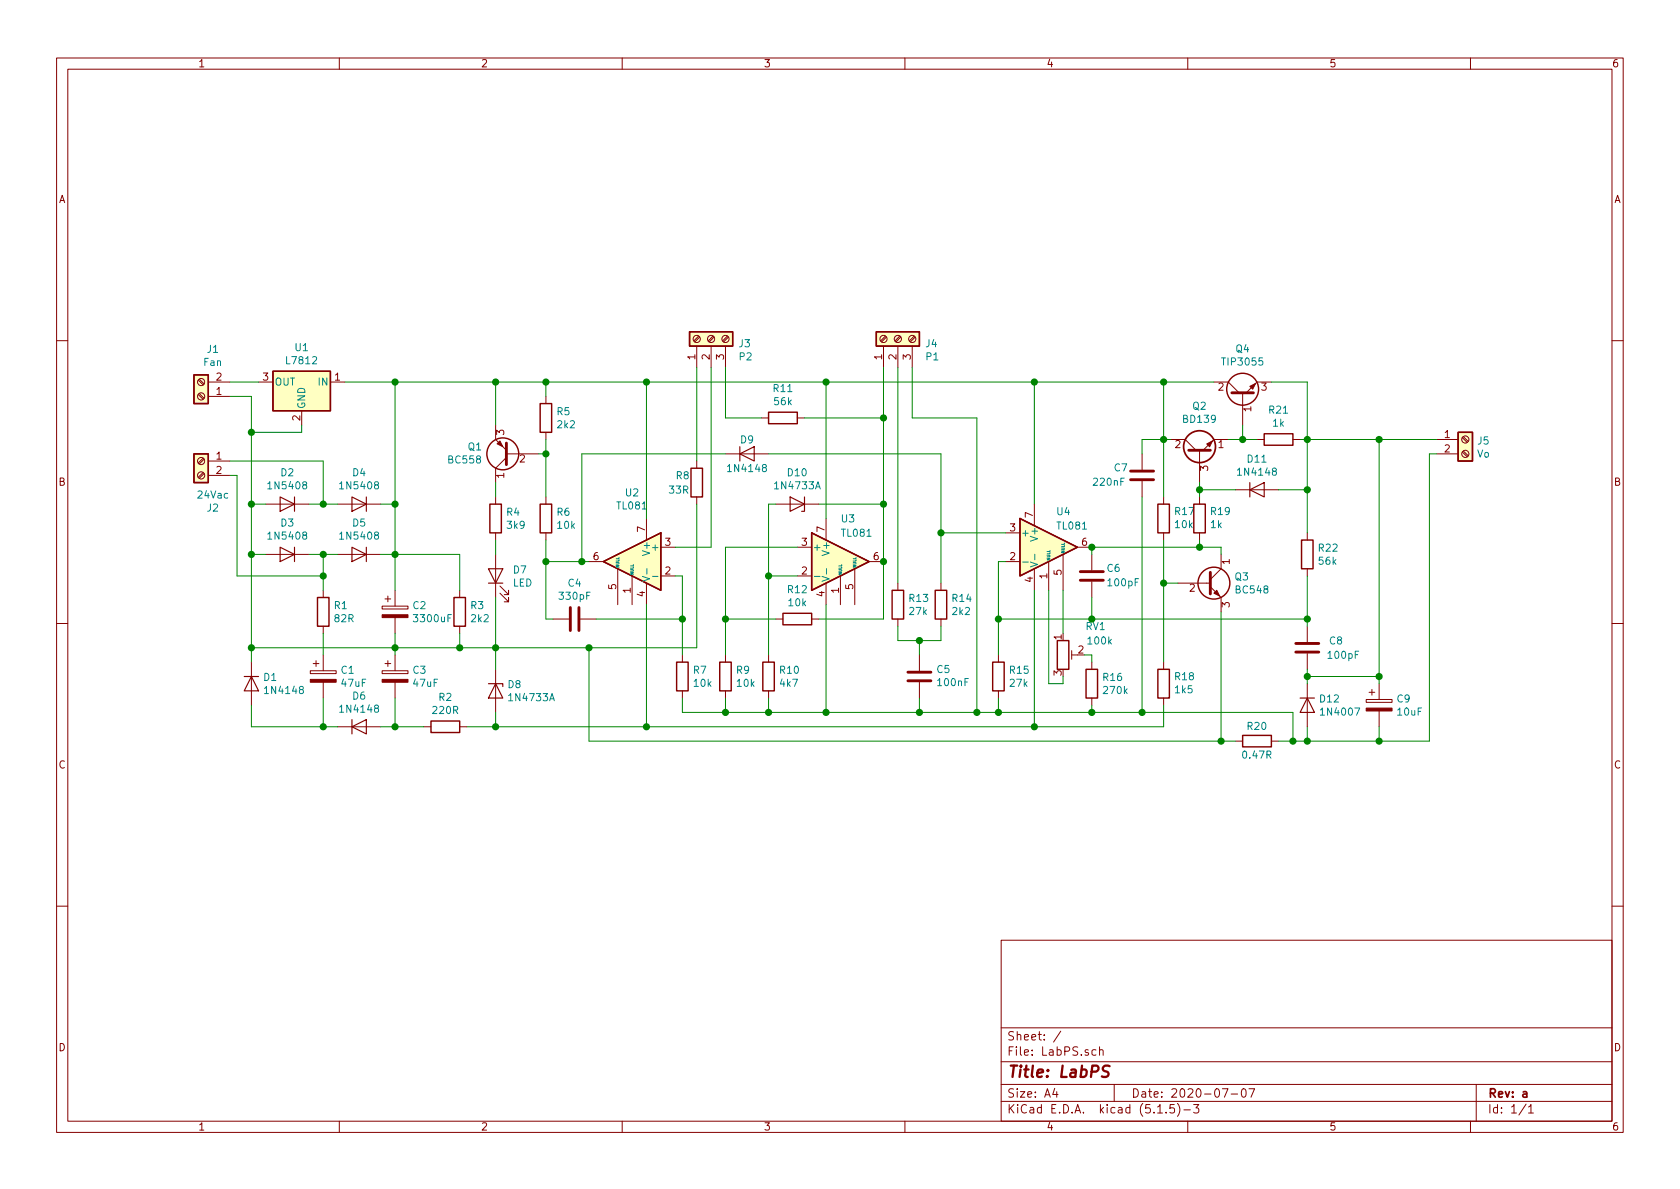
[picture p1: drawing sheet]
EESchema Schematic File Version 4
EELAYER 30 0
EELAYER END
$Descr A4 11693 8268
encoding utf-8
Sheet 1 1
Title "LabPS"
Date "2020-07-07"
Rev "a"
Comp ""
Comment1 ""
Comment2 ""
Comment3 ""
Comment4 ""
$EndDescr
$Comp
L Device:R R1
U 1 1
P 2250 4250
F 0 "R1" H 2320 4296 50  0000 L CNN
F 1 "82R" H 2320 4205 50  0000 L CNN
F 2 "Resistor_THT:R_Axial_DIN0309_L9.0mm_D3.2mm_P12.70mm_Horizontal" V 2180 4250 50  0001 C CNN
F 3 "~" H 2250 4250 50  0001 C CNN
	1    2250 4250
	1    0    0    -1  
$EndComp
$Comp
L Diode:1N5408 D5
U 1 1
P 2500 3850
F 0 "D5" H 2500 3634 50  0000 C CNN
F 1 "1N5408" H 2500 3725 50  0000 C CNN
F 2 "Diode_THT:D_DO-201AD_P15.24mm_Horizontal" H 2500 3675 50  0001 C CNN
F 3 "http://www.vishay.com/docs/88516/1n5400.pdf" H 2500 3850 50  0001 C CNN
	1    2500 3850
	-1   0    0    1   
$EndComp
$Comp
L Amplifier_Operational:TL081 U4
U 1 1
P 7300 3800
F 0 "U4" H 7350 4050 50  0000 L CNN
F 1 "TL081" H 7350 3950 50  0000 L CNN
F 2 "Package_DIP:DIP-8_W7.62mm" H 7350 3850 50  0001 C CNN
F 3 "http://www.ti.com/lit/ds/symlink/tl081.pdf" H 7450 3950 50  0001 C CNN
	1    7300 3800
	1    0    0    -1  
$EndComp
$Comp
L Diode:1N5408 D3
U 1 1
P 2000 3850
F 0 "D3" H 2000 3634 50  0000 C CNN
F 1 "1N5408" H 2000 3725 50  0000 C CNN
F 2 "Diode_THT:D_DO-201AD_P15.24mm_Horizontal" H 2000 3675 50  0001 C CNN
F 3 "http://www.vishay.com/docs/88516/1n5400.pdf" H 2000 3850 50  0001 C CNN
	1    2000 3850
	-1   0    0    1   
$EndComp
$Comp
L Diode:1N5408 D4
U 1 1
P 2500 3500
F 0 "D4" H 2500 3284 50  0000 C CNN
F 1 "1N5408" H 2500 3375 50  0000 C CNN
F 2 "Diode_THT:D_DO-201AD_P15.24mm_Horizontal" H 2500 3325 50  0001 C CNN
F 3 "http://www.vishay.com/docs/88516/1n5400.pdf" H 2500 3500 50  0001 C CNN
	1    2500 3500
	-1   0    0    1   
$EndComp
$Comp
L Diode:1N5408 D2
U 1 1
P 2000 3500
F 0 "D2" H 2000 3284 50  0000 C CNN
F 1 "1N5408" H 2000 3375 50  0000 C CNN
F 2 "Diode_THT:D_DO-201AD_P15.24mm_Horizontal" H 2000 3325 50  0001 C CNN
F 3 "http://www.vishay.com/docs/88516/1n5400.pdf" H 2000 3500 50  0001 C CNN
	1    2000 3500
	-1   0    0    1   
$EndComp
Wire Wire Line
	1850 3500 1750 3500
Wire Wire Line
	1750 3500 1750 3850
Wire Wire Line
	1750 3850 1850 3850
Wire Wire Line
	2650 3850 2750 3850
Wire Wire Line
	2750 3850 2750 3500
Wire Wire Line
	2750 3500 2650 3500
Wire Wire Line
	2150 3500 2250 3500
Wire Wire Line
	2150 3850 2250 3850
Wire Wire Line
	2250 3200 2250 3500
Connection ~ 2250 3500
Wire Wire Line
	2250 3500 2350 3500
Wire Wire Line
	2250 3850 2250 4000
Wire Wire Line
	2250 4000 1650 4000
Wire Wire Line
	1650 4000 1650 3300
Connection ~ 2250 3850
Wire Wire Line
	2250 3850 2350 3850
Wire Wire Line
	2250 4100 2250 4000
Connection ~ 2250 4000
$Comp
L Device:CP C1
U 1 1
P 2250 4700
F 0 "C1" H 2368 4746 50  0000 L CNN
F 1 "47uF" H 2368 4655 50  0000 L CNN
F 2 "Capacitor_THT:C_Radial_D5.0mm_H11.0mm_P2.00mm" H 2288 4550 50  0001 C CNN
F 3 "~" H 2250 4700 50  0001 C CNN
	1    2250 4700
	1    0    0    -1  
$EndComp
$Comp
L Diode:1N4148 D1
U 1 1
P 1750 4750
F 0 "D1" V 1704 4829 50  0000 L CNN
F 1 "1N4148" V 1795 4829 50  0000 L CNN
F 2 "Diode_THT:D_DO-35_SOD27_P7.62mm_Horizontal" H 1750 4575 50  0001 C CNN
F 3 "https://assets.nexperia.com/documents/data-sheet/1N4148_1N4448.pdf" H 1750 4750 50  0001 C CNN
	1    1750 4750
	0    1    1    0   
$EndComp
$Comp
L Diode:1N4148 D6
U 1 1
P 2500 5050
F 0 "D6" H 2500 5266 50  0000 C CNN
F 1 "1N4148" H 2500 5175 50  0000 C CNN
F 2 "Diode_THT:D_DO-35_SOD27_P7.62mm_Horizontal" H 2500 4875 50  0001 C CNN
F 3 "https://assets.nexperia.com/documents/data-sheet/1N4148_1N4448.pdf" H 2500 5050 50  0001 C CNN
	1    2500 5050
	1    0    0    -1  
$EndComp
$Comp
L Device:CP C3
U 1 1
P 2750 4700
F 0 "C3" H 2868 4746 50  0000 L CNN
F 1 "47uF" H 2868 4655 50  0000 L CNN
F 2 "Capacitor_THT:C_Radial_D5.0mm_H11.0mm_P2.00mm" H 2788 4550 50  0001 C CNN
F 3 "~" H 2750 4700 50  0001 C CNN
	1    2750 4700
	1    0    0    -1  
$EndComp
$Comp
L Device:R R3
U 1 1
P 3200 4250
F 0 "R3" H 3270 4296 50  0000 L CNN
F 1 "2k2" H 3270 4205 50  0000 L CNN
F 2 "Resistor_THT:R_Axial_DIN0614_L14.3mm_D5.7mm_P15.24mm_Horizontal" V 3130 4250 50  0001 C CNN
F 3 "~" H 3200 4250 50  0001 C CNN
	1    3200 4250
	1    0    0    -1  
$EndComp
$Comp
L Device:CP C2
U 1 1
P 2750 4250
F 0 "C2" H 2868 4296 50  0000 L CNN
F 1 "3300uF" H 2868 4205 50  0000 L CNN
F 2 "Capacitor_THT:C_Radial_D18.0mm_H35.5mm_P7.50mm" H 2788 4100 50  0001 C CNN
F 3 "~" H 2750 4250 50  0001 C CNN
	1    2750 4250
	1    0    0    -1  
$EndComp
Wire Wire Line
	1750 4600 1750 4500
Connection ~ 1750 3850
Wire Wire Line
	2250 4400 2250 4550
Wire Wire Line
	2250 4850 2250 5050
Wire Wire Line
	2250 5050 1750 5050
Wire Wire Line
	1750 5050 1750 4900
Wire Wire Line
	2350 5050 2250 5050
Connection ~ 2250 5050
Wire Wire Line
	2750 4100 2750 3850
Wire Wire Line
	3200 3850 3200 4100
Connection ~ 2750 3850
Wire Wire Line
	2750 3850 3200 3850
Wire Wire Line
	2750 4400 2750 4500
Wire Wire Line
	3200 4500 3200 4400
Wire Wire Line
	2750 4500 2750 4550
Connection ~ 2750 4500
Wire Wire Line
	2750 4500 3200 4500
Wire Wire Line
	2650 5050 2750 5050
Wire Wire Line
	2750 5050 2750 4850
Wire Wire Line
	2750 4500 1750 4500
Connection ~ 1750 4500
Wire Wire Line
	1750 4500 1750 3850
$Comp
L Diode:1N47xxA D8
U 1 1
P 3450 4800
F 0 "D8" V 3404 4879 50  0000 L CNN
F 1 "1N4733A" V 3495 4879 50  0000 L CNN
F 2 "Diode_THT:D_DO-41_SOD81_P10.16mm_Horizontal" H 3450 4625 50  0001 C CNN
F 3 "https://www.vishay.com/docs/85816/1n4728a.pdf" H 3450 4800 50  0001 C CNN
	1    3450 4800
	0    1    1    0   
$EndComp
$Comp
L Device:R R2
U 1 1
P 3100 5050
F 0 "R2" V 2893 5050 50  0000 C CNN
F 1 "220R" V 2984 5050 50  0000 C CNN
F 2 "Resistor_THT:R_Axial_DIN0309_L9.0mm_D3.2mm_P12.70mm_Horizontal" V 3030 5050 50  0001 C CNN
F 3 "~" H 3100 5050 50  0001 C CNN
	1    3100 5050
	0    1    1    0   
$EndComp
Connection ~ 2750 5050
Wire Wire Line
	3250 5050 3450 5050
Wire Wire Line
	3450 5050 3450 4950
Wire Wire Line
	2750 5050 2950 5050
Wire Wire Line
	3200 4500 3450 4500
Wire Wire Line
	3450 4500 3450 4650
Connection ~ 3200 4500
$Comp
L Device:LED D7
U 1 1
P 3450 4000
F 0 "D7" V 3489 3883 50  0000 R CNN
F 1 "LED" V 3398 3883 50  0000 R CNN
F 2 "LED_THT:LED_D5.0mm" H 3450 4000 50  0001 C CNN
F 3 "~" H 3450 4000 50  0001 C CNN
	1    3450 4000
	0    -1   -1   0   
$EndComp
$Comp
L Transistor_BJT:BC558 Q1
U 1 1
P 3550 3150
F 0 "Q1" H 3741 3104 50  0000 L CNN
F 1 "BC558" H 3741 3195 50  0000 L CNN
F 2 "Package_TO_SOT_THT:TO-92_Inline" H 3750 3075 50  0001 L CIN
F 3 "http://www.fairchildsemi.com/ds/BC/BC557.pdf" H 3550 3150 50  0001 L CNN
	1    3550 3150
	-1   0    0    1   
$EndComp
$Comp
L Device:R R4
U 1 1
P 3450 3600
F 0 "R4" H 3520 3646 50  0000 L CNN
F 1 "3k9" H 3520 3555 50  0000 L CNN
F 2 "Resistor_THT:R_Axial_DIN0207_L6.3mm_D2.5mm_P10.16mm_Horizontal" V 3380 3600 50  0001 C CNN
F 3 "~" H 3450 3600 50  0001 C CNN
	1    3450 3600
	1    0    0    -1  
$EndComp
Wire Wire Line
	3450 3350 3450 3450
Wire Wire Line
	2750 3500 2750 2650
Wire Wire Line
	2750 2650 3450 2650
Wire Wire Line
	3450 2650 3450 2950
Connection ~ 2750 3500
Connection ~ 3450 4500
$Comp
L Device:R R5
U 1 1
P 3800 2900
F 0 "R5" H 3870 2946 50  0000 L CNN
F 1 "2k2" H 3870 2855 50  0000 L CNN
F 2 "Resistor_THT:R_Axial_DIN0207_L6.3mm_D2.5mm_P10.16mm_Horizontal" V 3730 2900 50  0001 C CNN
F 3 "~" H 3800 2900 50  0001 C CNN
	1    3800 2900
	1    0    0    -1  
$EndComp
$Comp
L Device:R R6
U 1 1
P 3800 3600
F 0 "R6" H 3870 3646 50  0000 L CNN
F 1 "10k" H 3870 3555 50  0000 L CNN
F 2 "Resistor_THT:R_Axial_DIN0207_L6.3mm_D2.5mm_P10.16mm_Horizontal" V 3730 3600 50  0001 C CNN
F 3 "~" H 3800 3600 50  0001 C CNN
	1    3800 3600
	1    0    0    -1  
$EndComp
Wire Wire Line
	3450 2650 3800 2650
Wire Wire Line
	3800 2650 3800 2750
Connection ~ 3450 2650
Wire Wire Line
	3750 3150 3800 3150
Wire Wire Line
	3800 3150 3800 3050
Wire Wire Line
	3800 3450 3800 3150
Connection ~ 3800 3150
$Comp
L Device:C C4
U 1 1
P 4000 4300
F 0 "C4" V 3748 4300 50  0000 C CNN
F 1 "330pF" V 3839 4300 50  0000 C CNN
F 2 "Capacitor_THT:C_Disc_D5.0mm_W2.5mm_P5.00mm" H 4038 4150 50  0001 C CNN
F 3 "~" H 4000 4300 50  0001 C CNN
	1    4000 4300
	0    1    1    0   
$EndComp
Wire Wire Line
	3800 3750 3800 3900
$Comp
L Amplifier_Operational:TL081 U2
U 1 1
P 4400 3900
F 0 "U2" H 4400 4381 50  0000 C CNN
F 1 "TL081" H 4400 4290 50  0000 C CNN
F 2 "Package_DIP:DIP-8_W7.62mm" H 4450 3950 50  0001 C CNN
F 3 "http://www.ti.com/lit/ds/symlink/tl081.pdf" H 4550 4050 50  0001 C CNN
	1    4400 3900
	-1   0    0    -1  
$EndComp
Wire Wire Line
	3800 3900 3800 4300
Wire Wire Line
	3800 4300 3850 4300
Connection ~ 3800 3900
Wire Wire Line
	4150 4300 4750 4300
Wire Wire Line
	4750 4300 4750 4000
Wire Wire Line
	4750 4000 4700 4000
Wire Wire Line
	3800 2650 4500 2650
Wire Wire Line
	4500 2650 4500 3600
Connection ~ 3800 2650
Wire Wire Line
	4500 4200 4500 5050
Wire Wire Line
	4500 5050 3450 5050
Connection ~ 3450 5050
$Comp
L Device:R R7
U 1 1
P 4750 4700
F 0 "R7" H 4820 4746 50  0000 L CNN
F 1 "10k" H 4820 4655 50  0000 L CNN
F 2 "Resistor_THT:R_Axial_DIN0207_L6.3mm_D2.5mm_P10.16mm_Horizontal" V 4680 4700 50  0001 C CNN
F 3 "~" H 4750 4700 50  0001 C CNN
	1    4750 4700
	1    0    0    -1  
$EndComp
$Comp
L Device:R R10
U 1 1
P 5350 4700
F 0 "R10" H 5420 4746 50  0000 L CNN
F 1 "4k7" H 5420 4655 50  0000 L CNN
F 2 "Resistor_THT:R_Axial_DIN0207_L6.3mm_D2.5mm_P10.16mm_Horizontal" V 5280 4700 50  0001 C CNN
F 3 "~" H 5350 4700 50  0001 C CNN
	1    5350 4700
	1    0    0    -1  
$EndComp
$Comp
L Device:R R9
U 1 1
P 5050 4700
F 0 "R9" H 5120 4746 50  0000 L CNN
F 1 "10k" H 5120 4655 50  0000 L CNN
F 2 "Resistor_THT:R_Axial_DIN0207_L6.3mm_D2.5mm_P10.16mm_Horizontal" V 4980 4700 50  0001 C CNN
F 3 "~" H 5050 4700 50  0001 C CNN
	1    5050 4700
	1    0    0    -1  
$EndComp
Connection ~ 4500 5050
Wire Wire Line
	4750 4850 4750 4950
Wire Wire Line
	4750 4950 5050 4950
Wire Wire Line
	5350 4950 5350 4850
Wire Wire Line
	5350 4950 5050 4950
Wire Wire Line
	5050 4950 5050 4850
Connection ~ 5350 4950
Connection ~ 4750 4300
$Comp
L Amplifier_Operational:TL081 U3
U 1 1
P 5850 3900
F 0 "U3" H 5850 4200 50  0000 L CNN
F 1 "TL081" H 5850 4100 50  0000 L CNN
F 2 "Package_DIP:DIP-8_W7.62mm" H 5900 3950 50  0001 C CNN
F 3 "http://www.ti.com/lit/ds/symlink/tl081.pdf" H 6000 4050 50  0001 C CNN
	1    5850 3900
	1    0    0    -1  
$EndComp
Wire Wire Line
	5750 4200 5750 4950
Wire Wire Line
	5750 4950 5350 4950
Connection ~ 5050 4950
Wire Wire Line
	5550 3800 5050 3800
Wire Wire Line
	5050 3800 5050 4300
$Comp
L Device:R R12
U 1 1
P 5550 4300
F 0 "R12" V 5343 4300 50  0000 C CNN
F 1 "10k" V 5434 4300 50  0000 C CNN
F 2 "Resistor_THT:R_Axial_DIN0207_L6.3mm_D2.5mm_P10.16mm_Horizontal" V 5480 4300 50  0001 C CNN
F 3 "~" H 5550 4300 50  0001 C CNN
	1    5550 4300
	0    1    1    0   
$EndComp
Wire Wire Line
	5400 4300 5050 4300
Connection ~ 5050 4300
Wire Wire Line
	5050 4300 5050 4550
Wire Wire Line
	6150 3900 6150 4300
Wire Wire Line
	6150 4300 5700 4300
Wire Wire Line
	4500 2650 5750 2650
Wire Wire Line
	5750 2650 5750 3600
Connection ~ 4500 2650
Wire Wire Line
	5350 4550 5350 4000
$Comp
L Diode:1N47xxA D10
U 1 1
P 5550 3500
F 0 "D10" H 5550 3284 50  0000 C CNN
F 1 "1N4733A" H 5550 3375 50  0000 C CNN
F 2 "Diode_THT:D_DO-41_SOD81_P10.16mm_Horizontal" H 5550 3325 50  0001 C CNN
F 3 "https://www.vishay.com/docs/85816/1n4728a.pdf" H 5550 3500 50  0001 C CNN
	1    5550 3500
	-1   0    0    1   
$EndComp
Wire Wire Line
	5400 3500 5350 3500
Wire Wire Line
	5350 3500 5350 4000
Connection ~ 5350 4000
Wire Wire Line
	5350 4000 5550 4000
Wire Wire Line
	5700 3500 6150 3500
Connection ~ 6150 3900
$Comp
L Device:R R11
U 1 1
P 5450 2900
F 0 "R11" V 5243 2900 50  0000 C CNN
F 1 "56k" V 5334 2900 50  0000 C CNN
F 2 "Resistor_THT:R_Axial_DIN0207_L6.3mm_D2.5mm_P10.16mm_Horizontal" V 5380 2900 50  0001 C CNN
F 3 "~" H 5450 2900 50  0001 C CNN
	1    5450 2900
	0    1    1    0   
$EndComp
Wire Wire Line
	5600 2900 6150 2900
Wire Wire Line
	6150 2900 6150 3500
Connection ~ 6150 3500
$Comp
L Connector:Screw_Terminal_01x03 J4
U 1 1
P 6250 2350
F 0 "J4" V 6214 2162 50  0000 R CNN
F 1 "P1" V 6123 2162 50  0000 R CNN
F 2 "Connector_PinHeader_2.54mm:PinHeader_1x03_P2.54mm_Vertical" H 6250 2350 50  0001 C CNN
F 3 "~" H 6250 2350 50  0001 C CNN
	1    6250 2350
	0    -1   -1   0   
$EndComp
Connection ~ 5750 4950
Wire Wire Line
	6150 3500 6150 3900
$Comp
L Diode:1N4148 D9
U 1 1
P 5200 3150
F 0 "D9" H 5200 3250 50  0000 C CNN
F 1 "1N4148" H 5200 3050 50  0000 C CNN
F 2 "Diode_THT:D_DO-35_SOD27_P7.62mm_Horizontal" H 5200 2975 50  0001 C CNN
F 3 "https://assets.nexperia.com/documents/data-sheet/1N4148_1N4448.pdf" H 5200 3150 50  0001 C CNN
	1    5200 3150
	1    0    0    -1  
$EndComp
$Comp
L Device:R R14
U 1 1
P 6550 4200
F 0 "R14" H 6620 4246 50  0000 L CNN
F 1 "2k2" H 6620 4155 50  0000 L CNN
F 2 "Resistor_THT:R_Axial_DIN0207_L6.3mm_D2.5mm_P10.16mm_Horizontal" V 6480 4200 50  0001 C CNN
F 3 "~" H 6550 4200 50  0001 C CNN
	1    6550 4200
	1    0    0    -1  
$EndComp
$Comp
L Device:C C5
U 1 1
P 6400 4700
F 0 "C5" H 6285 4654 50  0000 R CNN
F 1 "100nF" H 6285 4745 50  0000 R CNN
F 2 "Capacitor_THT:C_Rect_L13.5mm_W5.0mm_P10.00mm_FKS3_FKP3_MKS4" H 6438 4550 50  0001 C CNN
F 3 "~" H 6400 4700 50  0001 C CNN
	1    6400 4700
	-1   0    0    1   
$EndComp
Wire Wire Line
	6550 4350 6550 4450
Wire Wire Line
	6400 4850 6400 4950
Wire Wire Line
	7200 3500 7200 2650
Wire Wire Line
	7200 2650 5750 2650
Connection ~ 5750 2650
Wire Wire Line
	7000 3700 6550 3700
Connection ~ 6550 3700
Wire Wire Line
	6550 3700 6550 4050
Wire Wire Line
	7200 4100 7200 5050
Wire Wire Line
	4750 4300 4750 4550
Wire Wire Line
	4500 5050 7200 5050
$Comp
L Device:R R15
U 1 1
P 6950 4700
F 0 "R15" H 7020 4746 50  0000 L CNN
F 1 "27k" H 7020 4655 50  0000 L CNN
F 2 "Resistor_THT:R_Axial_DIN0207_L6.3mm_D2.5mm_P10.16mm_Horizontal" V 6880 4700 50  0001 C CNN
F 3 "~" H 6950 4700 50  0001 C CNN
	1    6950 4700
	1    0    0    -1  
$EndComp
Wire Wire Line
	6400 4950 6800 4950
Wire Wire Line
	6950 4950 6950 4850
Connection ~ 6400 4950
Wire Wire Line
	6950 3900 7000 3900
$Comp
L Device:C C6
U 1 1
P 7600 4000
F 0 "C6" H 7500 3950 50  0000 R CNN
F 1 "100pF" H 7500 4050 50  0000 R CNN
F 2 "Capacitor_THT:C_Disc_D5.0mm_W2.5mm_P5.00mm" H 7638 3850 50  0001 C CNN
F 3 "~" H 7600 4000 50  0001 C CNN
	1    7600 4000
	-1   0    0    1   
$EndComp
Wire Wire Line
	7600 3800 7600 3850
$Comp
L Device:R_POT_TRIM RV1
U 1 1
P 7400 4550
F 0 "RV1" H 7700 4750 50  0000 R CNN
F 1 "100k" H 7750 4650 50  0000 R CNN
F 2 "Potentiometer_THT:Potentiometer_Bourns_3296Z_Horizontal" H 7400 4550 50  0001 C CNN
F 3 "~" H 7400 4550 50  0001 C CNN
	1    7400 4550
	1    0    0    -1  
$EndComp
Wire Wire Line
	7300 4100 7300 4750
Wire Wire Line
	7300 4750 7400 4750
Wire Wire Line
	7400 4750 7400 4700
Wire Wire Line
	7400 4400 7400 4100
$Comp
L Device:R R16
U 1 1
P 7600 4750
F 0 "R16" H 7670 4796 50  0000 L CNN
F 1 "270k" H 7670 4705 50  0000 L CNN
F 2 "Resistor_THT:R_Axial_DIN0207_L6.3mm_D2.5mm_P10.16mm_Horizontal" V 7530 4750 50  0001 C CNN
F 3 "~" H 7600 4750 50  0001 C CNN
	1    7600 4750
	1    0    0    -1  
$EndComp
Wire Wire Line
	7550 4550 7600 4550
Wire Wire Line
	7600 4550 7600 4600
Wire Wire Line
	7600 4900 7600 4950
Connection ~ 6950 4950
Wire Wire Line
	3450 3750 3450 3850
Wire Wire Line
	3450 4150 3450 4500
Wire Wire Line
	4700 3800 4950 3800
$Comp
L Connector:Screw_Terminal_01x03 J3
U 1 1
P 4950 2350
F 0 "J3" V 4914 2162 50  0000 R CNN
F 1 "P2" V 4823 2162 50  0000 R CNN
F 2 "Connector_PinHeader_2.54mm:PinHeader_1x03_P2.54mm_Vertical" H 4950 2350 50  0001 C CNN
F 3 "~" H 4950 2350 50  0001 C CNN
	1    4950 2350
	0    -1   -1   0   
$EndComp
Wire Wire Line
	3450 4500 4100 4500
$Comp
L Device:R R8
U 1 1
P 4850 3350
F 0 "R8" H 4700 3400 50  0000 L CNN
F 1 "33R" H 4650 3300 50  0000 L CNN
F 2 "Resistor_THT:R_Axial_DIN0207_L6.3mm_D2.5mm_P10.16mm_Horizontal" V 4780 3350 50  0001 C CNN
F 3 "~" H 4850 3350 50  0001 C CNN
	1    4850 3350
	1    0    0    -1  
$EndComp
Wire Wire Line
	5050 2550 5050 2900
Wire Wire Line
	5050 2900 5300 2900
Wire Wire Line
	4950 2550 4950 3800
Wire Wire Line
	4850 2550 4850 3200
Wire Wire Line
	4850 3500 4850 4500
Connection ~ 6150 2900
Wire Wire Line
	6150 2550 6150 2900
Wire Wire Line
	3800 3900 4050 3900
Wire Wire Line
	4050 3900 4050 3150
Wire Wire Line
	4050 3150 5050 3150
Connection ~ 4050 3900
Wire Wire Line
	4050 3900 4100 3900
$Comp
L Device:R R13
U 1 1
P 6250 4200
F 0 "R13" H 6320 4246 50  0000 L CNN
F 1 "27k" H 6320 4155 50  0000 L CNN
F 2 "Resistor_THT:R_Axial_DIN0207_L6.3mm_D2.5mm_P10.16mm_Horizontal" V 6180 4200 50  0001 C CNN
F 3 "~" H 6250 4200 50  0001 C CNN
	1    6250 4200
	1    0    0    -1  
$EndComp
Wire Wire Line
	6250 4450 6250 4350
Wire Wire Line
	6250 4450 6400 4450
Wire Wire Line
	6400 4450 6400 4550
Connection ~ 6400 4450
Wire Wire Line
	6400 4450 6550 4450
Wire Wire Line
	6250 2550 6250 4050
Wire Wire Line
	5750 4950 6400 4950
Wire Wire Line
	6350 2550 6350 2900
Wire Wire Line
	6350 2900 6800 2900
Wire Wire Line
	6800 2900 6800 4950
Connection ~ 6800 4950
Wire Wire Line
	6800 4950 6950 4950
Wire Wire Line
	5350 3150 6550 3150
Wire Wire Line
	6550 3150 6550 3700
Wire Wire Line
	6950 4300 6950 3900
Wire Wire Line
	6950 4550 6950 4300
Connection ~ 6950 4300
Wire Wire Line
	7600 4150 7600 4300
Wire Wire Line
	7600 4300 6950 4300
Wire Wire Line
	6950 4950 7600 4950
$Comp
L Transistor_BJT:BD139 Q2
U 1 1
P 8350 3150
F 0 "Q2" V 8679 3150 50  0000 C CNN
F 1 "BD139" V 8588 3150 50  0000 C CNN
F 2 "Package_TO_SOT_THT:TO-126-3_Vertical" H 8550 3075 50  0001 L CIN
F 3 "http://www.st.com/internet/com/TECHNICAL_RESOURCES/TECHNICAL_LITERATURE/DATASHEET/CD00001225.pdf" H 8350 3150 50  0001 L CNN
	1    8350 3150
	0    -1   -1   0   
$EndComp
Wire Wire Line
	8550 3050 8650 3050
Wire Wire Line
	8650 3050 8650 2950
Wire Wire Line
	8150 3050 8100 3050
Wire Wire Line
	8100 3050 8100 2650
Wire Wire Line
	8100 2650 8450 2650
Wire Wire Line
	8100 2650 7200 2650
Connection ~ 8100 2650
Connection ~ 7200 2650
$Comp
L Device:R R21
U 1 1
P 8900 3050
F 0 "R21" V 8693 3050 50  0000 C CNN
F 1 "1k" V 8784 3050 50  0000 C CNN
F 2 "Resistor_THT:R_Axial_DIN0207_L6.3mm_D2.5mm_P10.16mm_Horizontal" V 8830 3050 50  0001 C CNN
F 3 "~" H 8900 3050 50  0001 C CNN
	1    8900 3050
	0    1    1    0   
$EndComp
Wire Wire Line
	8850 2650 9100 2650
Wire Wire Line
	8650 3050 8750 3050
Connection ~ 8650 3050
Wire Wire Line
	9050 3050 9100 3050
$Comp
L Connector:Screw_Terminal_01x02 J5
U 1 1
P 10200 3050
F 0 "J5" H 10280 3042 50  0000 L CNN
F 1 "Vo" H 10280 2951 50  0000 L CNN
F 2 "TerminalBlock:TerminalBlock_bornier-2_P5.08mm" H 10200 3050 50  0001 C CNN
F 3 "~" H 10200 3050 50  0001 C CNN
	1    10200 3050
	1    0    0    -1  
$EndComp
$Comp
L Diode:1N4148 D11
U 1 1
P 8750 3400
F 0 "D11" H 8750 3616 50  0000 C CNN
F 1 "1N4148" H 8750 3525 50  0000 C CNN
F 2 "Diode_THT:D_DO-35_SOD27_P7.62mm_Horizontal" H 8750 3225 50  0001 C CNN
F 3 "https://assets.nexperia.com/documents/data-sheet/1N4148_1N4448.pdf" H 8750 3400 50  0001 C CNN
	1    8750 3400
	1    0    0    -1  
$EndComp
Wire Wire Line
	8600 3400 8350 3400
Wire Wire Line
	8350 3400 8350 3350
$Comp
L Device:R R19
U 1 1
P 8350 3600
F 0 "R19" H 8280 3554 50  0000 R CNN
F 1 "1k" H 8280 3645 50  0000 R CNN
F 2 "Resistor_THT:R_Axial_DIN0207_L6.3mm_D2.5mm_P10.16mm_Horizontal" V 8280 3600 50  0001 C CNN
F 3 "~" H 8350 3600 50  0001 C CNN
	1    8350 3600
	-1   0    0    1   
$EndComp
Wire Wire Line
	8350 3400 8350 3450
Connection ~ 8350 3400
Wire Wire Line
	8350 3800 8350 3750
Connection ~ 7600 3800
Wire Wire Line
	8350 3800 8500 3800
Connection ~ 8350 3800
Wire Wire Line
	4100 4500 4100 5150
Wire Wire Line
	4100 5150 8500 5150
Connection ~ 4100 4500
Wire Wire Line
	4100 4500 4850 4500
$Comp
L Device:R R18
U 1 1
P 8100 4750
F 0 "R18" H 8030 4704 50  0000 R CNN
F 1 "1k5" H 8030 4795 50  0000 R CNN
F 2 "Resistor_THT:R_Axial_DIN0207_L6.3mm_D2.5mm_P10.16mm_Horizontal" V 8030 4750 50  0001 C CNN
F 3 "~" H 8100 4750 50  0001 C CNN
	1    8100 4750
	-1   0    0    1   
$EndComp
Wire Wire Line
	8100 4600 8100 4050
Wire Wire Line
	7200 5050 8100 5050
Wire Wire Line
	8100 5050 8100 4900
Connection ~ 7200 5050
$Comp
L Device:R R17
U 1 1
P 8100 3600
F 0 "R17" H 8030 3554 50  0000 R CNN
F 1 "10k" H 8030 3645 50  0000 R CNN
F 2 "Resistor_THT:R_Axial_DIN0207_L6.3mm_D2.5mm_P10.16mm_Horizontal" V 8030 3600 50  0001 C CNN
F 3 "~" H 8100 3600 50  0001 C CNN
	1    8100 3600
	-1   0    0    1   
$EndComp
Wire Wire Line
	8100 3750 8100 4050
Connection ~ 8100 4050
Wire Wire Line
	8100 3450 8100 3050
Connection ~ 8100 3050
$Comp
L Device:C C7
U 1 1
P 7950 3300
F 0 "C7" H 8150 3250 50  0000 R CNN
F 1 "220nF" H 8300 3350 50  0000 R CNN
F 2 "Capacitor_THT:C_Rect_L13.5mm_W5.0mm_P10.00mm_FKS3_FKP3_MKS4" H 7988 3150 50  0001 C CNN
F 3 "~" H 7950 3300 50  0001 C CNN
	1    7950 3300
	-1   0    0    1   
$EndComp
Wire Wire Line
	7600 4950 7950 4950
Wire Wire Line
	7950 4950 7950 3450
Connection ~ 7600 4950
Wire Wire Line
	7950 3150 7950 3050
Wire Wire Line
	7950 3050 8100 3050
$Comp
L Device:C C8
U 1 1
P 9100 4500
F 0 "C8" H 9300 4550 50  0000 C CNN
F 1 "100pF" H 9350 4450 50  0000 C CNN
F 2 "Capacitor_THT:C_Disc_D5.0mm_W2.5mm_P5.00mm" H 9138 4350 50  0001 C CNN
F 3 "~" H 9100 4500 50  0001 C CNN
	1    9100 4500
	1    0    0    -1  
$EndComp
$Comp
L Device:R R22
U 1 1
P 9100 3850
F 0 "R22" H 9170 3896 50  0000 L CNN
F 1 "56k" H 9170 3805 50  0000 L CNN
F 2 "Resistor_THT:R_Axial_DIN0207_L6.3mm_D2.5mm_P10.16mm_Horizontal" V 9030 3850 50  0001 C CNN
F 3 "~" H 9100 3850 50  0001 C CNN
	1    9100 3850
	1    0    0    -1  
$EndComp
Connection ~ 7600 4300
$Comp
L Device:CP C9
U 1 1
P 9600 4900
F 0 "C9" H 9718 4946 50  0000 L CNN
F 1 "10uF" H 9718 4855 50  0000 L CNN
F 2 "Capacitor_THT:C_Radial_D5.0mm_H11.0mm_P2.00mm" H 9638 4750 50  0001 C CNN
F 3 "~" H 9600 4900 50  0001 C CNN
	1    9600 4900
	1    0    0    -1  
$EndComp
Wire Wire Line
	10000 3150 9950 3150
Wire Wire Line
	9950 3150 9950 5150
Wire Wire Line
	9950 5150 9600 5150
Wire Wire Line
	9600 5150 9600 5050
$Comp
L Diode:1N4007 D12
U 1 1
P 9100 4900
F 0 "D12" V 9054 4979 50  0000 L CNN
F 1 "1N4007" V 9145 4979 50  0000 L CNN
F 2 "Diode_THT:D_DO-41_SOD81_P10.16mm_Horizontal" H 9100 4725 50  0001 C CNN
F 3 "http://www.vishay.com/docs/88503/1n4001.pdf" H 9100 4900 50  0001 C CNN
	1    9100 4900
	0    1    1    0   
$EndComp
Wire Wire Line
	9100 4750 9100 4700
Wire Wire Line
	9100 4700 9600 4700
Connection ~ 9600 4700
Wire Wire Line
	9600 4700 9600 4750
Wire Wire Line
	9100 5050 9100 5150
Wire Wire Line
	9100 5150 9600 5150
Connection ~ 9600 5150
$Comp
L Device:R R20
U 1 1
P 8750 5150
F 0 "R20" V 8850 5150 50  0000 C CNN
F 1 "0.47R" V 8650 5150 50  0000 C CNN
F 2 "Resistor_THT:R_Axial_Power_L25.0mm_W9.0mm_P30.48mm" V 8680 5150 50  0001 C CNN
F 3 "~" H 8750 5150 50  0001 C CNN
	1    8750 5150
	0    -1   -1   0   
$EndComp
Wire Wire Line
	9100 5150 9000 5150
Connection ~ 9100 5150
Wire Wire Line
	8500 5150 8600 5150
Connection ~ 8500 5150
Wire Wire Line
	9100 4650 9100 4700
Connection ~ 9100 4700
Wire Wire Line
	9100 3700 9100 3400
Wire Wire Line
	9100 3400 8900 3400
Wire Wire Line
	9100 3400 9100 3050
Connection ~ 9100 3400
Wire Wire Line
	9100 3050 9100 2650
Connection ~ 9100 3050
Wire Wire Line
	7600 3800 8350 3800
Wire Wire Line
	8500 5150 8500 4250
Wire Wire Line
	8100 4050 8200 4050
Wire Wire Line
	8500 3800 8500 3850
$Comp
L Transistor_BJT:BC548 Q3
U 1 1
P 8400 4050
F 0 "Q3" H 8591 4096 50  0000 L CNN
F 1 "BC548" H 8591 4005 50  0000 L CNN
F 2 "Package_TO_SOT_THT:TO-92_Inline" H 8600 3975 50  0001 L CIN
F 3 "http://www.fairchildsemi.com/ds/BC/BC547.pdf" H 8400 4050 50  0001 L CNN
	1    8400 4050
	1    0    0    -1  
$EndComp
Wire Wire Line
	9100 4300 9100 4350
Connection ~ 9100 4300
Wire Wire Line
	7600 4300 9100 4300
Wire Wire Line
	9100 4000 9100 4300
Wire Wire Line
	10000 3050 9600 3050
$Comp
L Connector:Screw_Terminal_01x02 J1
U 1 1
P 1400 2750
F 0 "J1" H 1318 2425 50  0000 C CNN
F 1 "Fan" H 1318 2516 50  0000 C CNN
F 2 "Connector_PinHeader_2.54mm:PinHeader_1x02_P2.54mm_Vertical" H 1400 2750 50  0001 C CNN
F 3 "~" H 1400 2750 50  0001 C CNN
	1    1400 2750
	-1   0    0    1   
$EndComp
$Comp
L Regulator_Linear:L7812 U1
U 1 1
P 2100 2650
F 0 "U1" H 2100 2892 50  0000 C CNN
F 1 "L7812" H 2100 2801 50  0000 C CNN
F 2 "Package_TO_SOT_THT:TO-220-3_Vertical" H 2125 2500 50  0001 L CIN
F 3 "http://www.st.com/content/ccc/resource/technical/document/datasheet/41/4f/b3/b0/12/d4/47/88/CD00000444.pdf/files/CD00000444.pdf/jcr:content/translations/en.CD00000444.pdf" H 2100 2600 50  0001 C CNN
	1    2100 2650
	-1   0    0    -1  
$EndComp
Wire Wire Line
	2750 2650 2400 2650
Connection ~ 2750 2650
Wire Wire Line
	1600 2650 1800 2650
Wire Wire Line
	1600 2750 1750 2750
Wire Wire Line
	1750 2750 1750 3000
Wire Wire Line
	1750 3000 2100 3000
Wire Wire Line
	2100 3000 2100 2950
Wire Wire Line
	1750 3500 1750 3000
Connection ~ 1750 3500
Connection ~ 1750 3000
Wire Wire Line
	7950 4950 9000 4950
Wire Wire Line
	9000 4950 9000 5150
Connection ~ 7950 4950
Connection ~ 9000 5150
Wire Wire Line
	9000 5150 8900 5150
Wire Wire Line
	9600 3050 9600 4700
Connection ~ 9600 3050
Wire Wire Line
	9600 3050 9100 3050
$Comp
L Transistor_BJT:TIP3055 Q4
U 1 1
P 8650 2750
F 0 "Q4" V 8978 2750 50  0000 C CNN
F 1 "TIP3055" V 8887 2750 50  0000 C CNN
F 2 "Package_TO_SOT_THT:TO-218-3_Vertical" H 8850 2675 50  0001 L CIN
F 3 "http://www.onsemi.com/pub_link/Collateral/TIP3055-D.PDF" H 8650 2750 50  0001 L CNN
	1    8650 2750
	0    -1   -1   0   
$EndComp
Wire Wire Line
	1650 3300 1600 3300
Wire Wire Line
	1600 3200 2250 3200
$Comp
L Connector:Screw_Terminal_01x02 J2
U 1 1
P 1400 3200
F 0 "J2" H 1318 2875 50  0000 C CNN
F 1 "24Vac" H 1318 2966 50  0000 C CNN
F 2 "TerminalBlock:TerminalBlock_bornier-2_P5.08mm" H 1400 3200 50  0001 C CNN
F 3 "~" H 1400 3200 50  0001 C CNN
	1    1400 3200
	-1   0    0    -1  
$EndComp
$EndSCHEMATC
